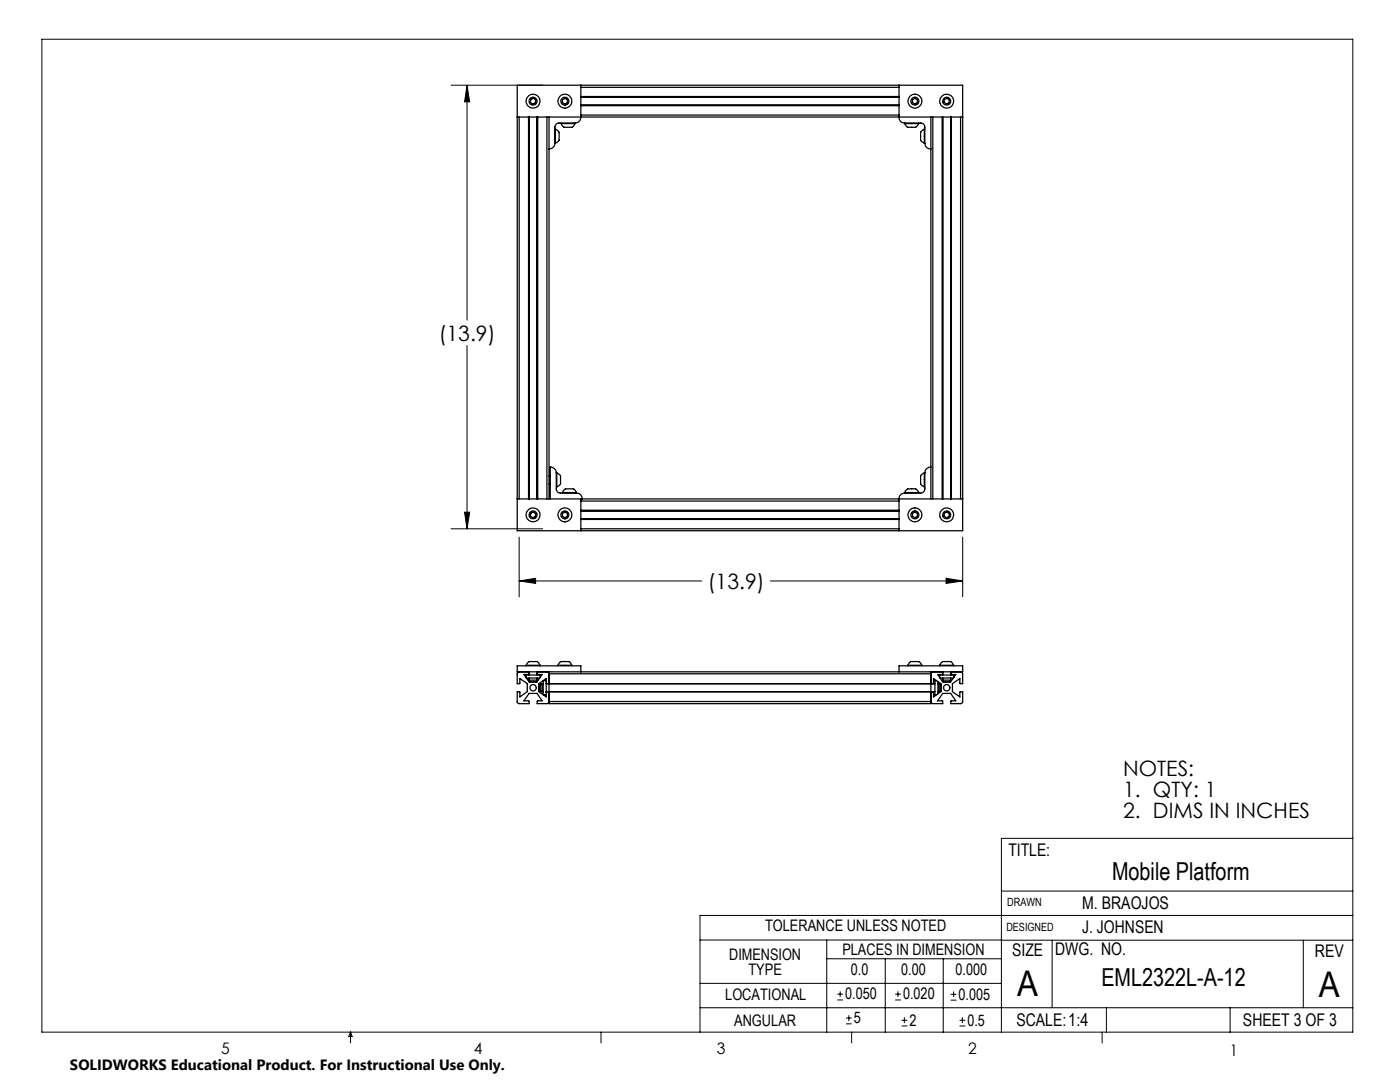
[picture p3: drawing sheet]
<svg xmlns="http://www.w3.org/2000/svg" width="279mm" height="216mm" viewBox="0 0 279 216" stroke-linecap="round" stroke-linejoin="round" font-family="sans-serif">
<g fill="none" stroke="#000" stroke-width=".2">
<path d="M8.4 7.8h261.6v198.2h-261.6zM90 17h18.3M93.2 17v46.9M93.2 17l.5 3.3h-1zM93.2 68.9v36.6M90 105.5h18.3M92.7 102.2h1l-.5 3.3zM103.6 107.2v11.9M103.6 115.9h36.5M103.6 115.9l3.3-.5v1zM153.7 115.9h38.4M188.8 115.4l3.3 .5-3.3 .5z"/>
<path d="M192.1 107.2v11.9M199.8 177.8h70.2M270 167.3h-70.2v38.7M139.7 187.6h60.2M139.7 196.2h60.1M165 187.6v18.4M165 191.3h34.8M167.1 199.5h1.1M167.1 198.4h1.1M167.7 197.8v1.1M176.7 191.3v14.7M178.6 199.5h1.2"/>
<path d="M178.6 198.4h1.2M179.2 197.8v1.1M188.2 191.3v14.7M189.7 199.6h1.2M189.7 198.4h1.2M190.3 197.8v1.2M199.8 187.6h70.2M210 187.6v13.5M260.1 187.6v13.5M270 182.7h-130.3v23.3M70 206v2.1M70 206l.3 .8h-.7z"/>
<path d="M119.9 206v2.1M139.7 201.1h130.3M168.8 204.3h1.2M168.8 203.1h1.2M169.4 202.6v1.1M170 206v2.1M179.9 204.7h1.2M179.9 203.6h1.2M180.5 203v1.2M191.5 204.7h1.2M191.5 203.6h1.2M192.1 203v1.2"/>
<path d="M220 206v2.1M220.8 201.1v4.9M245.5 201.1v4.9"/>
</g>
<path d="M93.2 17l.5 3.3h-1zM92.7 102.2h1l-.5 3.3zM103.6 115.9l3.3-.5v1zM188.8 115.4l3.3 .5-3.3 .5z" fill="#000"/>
<g fill="none" stroke="#000" stroke-width=".25">
<path d="M103.2 17h88.9v88.9h-88.9zM105.9 19.8l.6-.2 .4 .4-.1 .6-.5 .1-.5-.3zM112.3 19.9l.4-.3 .5 .3v.6l-.5 .3-.4-.3zM115.9 17v6.4a1.14 1.14 0 0 1-1.1 1.2M115.9 19.4h63.5M115.9 17.4h63.5M115.9 19.3h63.5M179.4 17v6.4a1.09 1.09 0 0 0 1.2 1.2M182.1 19.9l.5-.3 .5 .3v.6l-.5 .3-.5-.3zM188.5 19.8l.6-.2 .4 .4-.1 .6-.6 .1-.4-.3zM103.2 23.4h88.9M103.6 23.4v76.2"/>
<path d="M105.5 23.4v76.2M105.6 23.4v76.2M107.2 23.4v76.2M107.3 23.4v76.2M109.1 23.4v76.2M109.6 23.4v76.2M110.7 28.6a1.09 1.09 0 0 1-1.1 1.1M110.7 25.8h.1M110.7 28.6h.1M110.8 25.8l.4 .2a.92 .92 0 0 1 .4 1.2 1.05 1.05 0 0 1-.8 1.4M110.8 25.8v2.8M112 24.7l.1 .3a.95 .95 0 0 0 1.3 .4 1.04 1.04 0 0 0 1.4-.7"/>
<path d="M112 24.7h2.8M112 24.6v.1M114.8 24.6h-3.3a.85 .85 0 0 0-.8 .8v3.2M114.8 24.6v.1M115.9 21h63.5M115.9 21.1h63.5M115.9 23h63.5M180.6 24.7l.1 .3a.95 .95 0 0 0 1.3 .4 1.04 1.04 0 0 0 1.3-.7M180.6 24.6h3.2a.85 .85 0 0 1 .8 .8v3.2M180.6 24.7h2.7M180.6 24.6v.1M183.3 24.6v.1"/>
<path d="M184.5 25.8l-.2 .1a.97 .97 0 0 0-.6 1.3 1.05 1.05 0 0 0 .8 1.4M184.5 25.8v2.8M184.5 25.8h.1M184.5 28.6h.1M184.6 28.6a1.09 1.09 0 0 0 1.2 1.1M185.8 23.4v76.2M186.2 23.4v76.2M188 23.4v76.2M188.1 23.4v76.2M189.7 23.4v76.2M189.9 23.4v76.2M191.7 23.4v76.2"/>
<path d="M103.2 99.6h88.9M109.6 95h.2M109.6 96.6h.2M111 94.4a1.21 1.21 0 0 0-1.2-1.2v6.4M111 94.4v3.2a.85 .85 0 0 0 .8 .8h3.2M111 94.4h.1M111 97.2h.1M111.1 94.4l.2 .1a.97 .97 0 0 1 .6 1.2 1.05 1.05 0 0 1-.8 1.5M111.1 94.4v2.8M112.3 98.3l.1-.3a.92 .92 0 0 1 1.2-.5 1.05 1.05 0 0 1 1.4 .8M112.3 98.3h2.7M112.3 98.3v.1"/>
<path d="M115 98.4a1.09 1.09 0 0 1 1.2 1.1M115 98.3v.1M115.9 99.6v6.3M115.9 100h63.5M116.2 99.5v.1M180.6 98.3l.1-.3a.95 .95 0 0 1 1.3-.5 1.04 1.04 0 0 1 1.3 .8M180.6 98.4a1.09 1.09 0 0 0-1.2 1.1v6.4M180.6 98.3h2.7M180.6 98.3v.1M183.3 98.3v.1M184.5 94.4l-.2 .1a.97 .97 0 0 0-.6 1.2 1.05 1.05 0 0 0 .8 1.5M184.5 94.4v2.8"/>
<path d="M184.5 94.4h.1M184.5 97.2h.1M184.6 94.4v3.2a.85 .85 0 0 1-.8 .8h-3.2M185.8 93.2a1.16 1.16 0 0 0-1.2 1.2M105.9 102.4l.6-.2 .4 .4-.1 .5-.5 .2-.5-.4zM112.3 102.4l.4-.2 .5 .2v.6l-.5 .3-.4-.3zM115.9 101.9h63.5M115.9 103.5h63.5M115.9 101.8h63.5M115.9 103.6h63.5M115.9 105.5h63.5M182.1 102.4l.5-.2 .5 .2v.6l-.5 .3-.5-.3z"/>
<path d="M188.5 102.4l.6-.2 .4 .4-.1 .5-.6 .2-.4-.4zM103.6 134.1l-.4 .2v2.1l.6-.1v-.9l1.4 1v1.6l-1.4 1.1v-1l-.6-.1v2.2l.2 .1 2.2 .1v-.5l-1-.1 1-1.4h1.6l1 1.4h-.9l-.1 .6h1.9l.4-.2 .1-.2M105 132.8l.2-.4a.86 .86 0 0 1 1.1-.4 1.03 1.03 0 0 1 1.2 .3l.3 .5M105 132.8h2.8M105 135.2v-.5h2.8v.5M105 132.8v.1M105 135.3h2.7M105.5 134.1h.1M105.6 135.7l.2 .3h1.2l.2-.3M105.6 135.7h1.6M105.6 134.1v.6M105.6 135.3v.4"/>
<path d="M107.2 134.1v.6M107.2 135.3v.4M107.3 134.1h-.1v.5h1l-1 1.5h-1.6l-1-1.5 1-.1M107.8 132.8v.1M107.8 136.6l.4-.2v1.6l-.4-.2zM107.9 136.4l-.3 .2v1.2l.3 .2M107.9 136.4v.2M107.9 137.9v.1M107.9 138h.5M107.9 136.4h.5M108.4 135.8v2.8h.6M108.4 135.8h.6"/>
<path d="M109 136.3v1.8M109 138.1v-.1h77.3v.1M109 136.3l.1 .1M109 138h77.6M109 136.4h77.6M109 136.3v-.9l-1.5 1v1.6l1.5 1.1v-1M109.1 134.1h.3l.2 .3M109.6 134.1v.3M109.6 140v.4h76.2v-.4M109.6 136.4h.1M109.6 134.4v5.6M109.6 140h76.2"/>
<path d="M109.6 134.4h76.2M111.3 132.8l.2-.4a.95 .95 0 0 1 1.2-.4 1.04 1.04 0 0 1 1.4 .8M111.3 132.8h2.8M111.3 132.8v.1M114.1 132.8v.1M115.9 134.1v-1.2h-12.7v1.2h88.9v-1.2h-12.7v1.2M181.2 132.8l.2-.4a.95 .95 0 0 1 1.2-.4 1.04 1.04 0 0 1 1.4 .8M181.2 132.8h2.8M181.2 132.8v.1M184 132.8v.1M185.8 134.1v.3M185.8 136.4h.1"/>
<path d="M185.8 134.4v5.6M186.2 134.1l-.4 .2v.1M186.3 136.3l-.1 .1M186.3 138.6h.6M186.3 135.8h.6M186.3 136.4v-1l1.5 1v1.6l-1.5 1.1v-1.1M186.6 135.8v2.8M187.2 136v2.4M187.2 138h.2M187.2 136.4h.2M187.4 136.4l.3 .2v1.2l-.3 .2M187.4 136.4v1.6"/>
<path d="M187.5 132.8l.2-.4a.86 .86 0 0 1 1.1-.4 1.03 1.03 0 0 1 1.3 .3l.2 .5M187.5 132.8h2.8M187.5 135.2v-.5h2.9v.5M187.5 132.8v.1M187.6 135.3h2.7M188 134.1h.1M188.1 135.7h1.6M188.1 135.7l.2 .3h1.2l.2-.3M188.1 134.5l-1 .1 1 1.5h1.6l1-1.5-.9-.1M188.1 134.1v.6M188.1 135.3v.4M189.7 134.1v.6"/>
<path d="M189.7 135.3v.4M189.9 134.1h-.1M190.3 132.8v.1M191.7 134.1h.2l.2 .3v2l-.5-.1v-.9l-1.5 1v1.6l1.5 1.1v-1.1h.5v2.2l-.4 .2h-1.9v-.6h.9l-1-1.4h-1.6l-1 1.4 1 .1v.5h-1.9l-.4-.2v-.2"/>
<circle cx="106.4" cy="20.2" r=".79"/>
<circle cx="106.4" cy="20.2" r="1.39"/>
<circle cx="112.7" cy="20.2" r=".8"/>
<circle cx="112.7" cy="20.2" r="1.39"/>
<circle cx="182.6" cy="20.2" r=".8"/>
<circle cx="182.6" cy="20.2" r="1.39"/>
<circle cx="188.9" cy="20.2" r=".8"/>
<circle cx="188.9" cy="20.2" r="1.39"/>
<circle cx="106.4" cy="102.7" r=".79"/>
<circle cx="106.4" cy="102.7" r="1.39"/>
<circle cx="112.7" cy="102.7" r=".8"/>
<circle cx="112.7" cy="102.8" r="1.39"/>
<circle cx="182.6" cy="102.7" r=".8"/>
<circle cx="182.6" cy="102.7" r="1.39"/>
<circle cx="188.9" cy="102.7" r=".8"/>
<circle cx="188.9" cy="102.8" r="1.39"/>
<circle cx="106.4" cy="137.2" r=".64"/>
<circle cx="188.9" cy="137.2" r=".64"/>
</g>
<g font-size="7.1">
<text x="203" y="198.7">A</text>
<text x="263.2" y="198.9">A</text>
</g>
<g font-size="4.9">
<text x="221.9" y="175.7">Mobile Platform</text>
<text x="219.8" y="196.7">EML2322L-A-12</text>
</g>
<g font-size="4.2">
<text x="87.6" y="68">(13.9)</text>
<text x="141.3" y="117.5">(13.9)</text>
<text x="224.2" y="154.8">NOTES:</text>
<text x="224.2" y="158.9">1. QTY: 1</text>
<text x="224.2" y="163.1">2. DIMS IN INCHES</text>
</g>
<g font-size="3.5">
<text x="201.2" y="170.7">TITLE:</text>
<text x="216" y="181.4">M. BRAOJOS</text>
<text x="202" y="190.7">SIZE</text>
<text x="210.6" y="190.6">DWG. NO.</text>
<text x="216" y="186.2">J. JOHNSEN</text>
<text x="262.4" y="190.9">REV</text>
<text x="202.9" y="204.6">SCALE:1:4</text>
<text x="248.1" y="204.6">SHEET 3 OF 3</text>
</g>
<g font-size="3.2">
<text x="152.7" y="185.7">TOLERANCE UNLESS NOTED</text>
<text x="145.5" y="191.5">DIMENSION</text>
<text x="168.1" y="190.5">PLACES IN DIMENSION</text>
<text x="149.4" y="194.6">TYPE</text>
<text x="169.8" y="194.6">0.0</text>
<text x="179.8" y="194.6">0.00</text>
<text x="190.7" y="194.6">0.000</text>
<text x="144.7" y="199.6">LOCATIONAL</text>
<text x="168.7" y="199.4">0.050</text>
<text x="180.2" y="199.4">0.020</text>
<text x="191.3" y="199.5">0.005</text>
<text x="146.5" y="204.6">ANGULAR</text>
<text x="170.4" y="204.2">5</text>
<text x="181.5" y="204.6">2</text>
<text x="193.1" y="204.6">0.5</text>
<text x="44.2" y="210.4">5</text>
<text x="94.6" y="210.3">4</text>
<text x="143.1" y="210.4">3</text>
<text x="193.2" y="210.3">2</text>
<text x="245.4" y="210.6">1</text>
</g>
<text font-size="3" x="14" y="213.5">SOLIDWORKS Educational Product. For Instructional Use Only.</text>
<g font-size="2.3">
<text x="200.8" y="185.7">DESIGNED</text>
<text x="201" y="180.9">DRAWN</text>
</g>
</svg>
